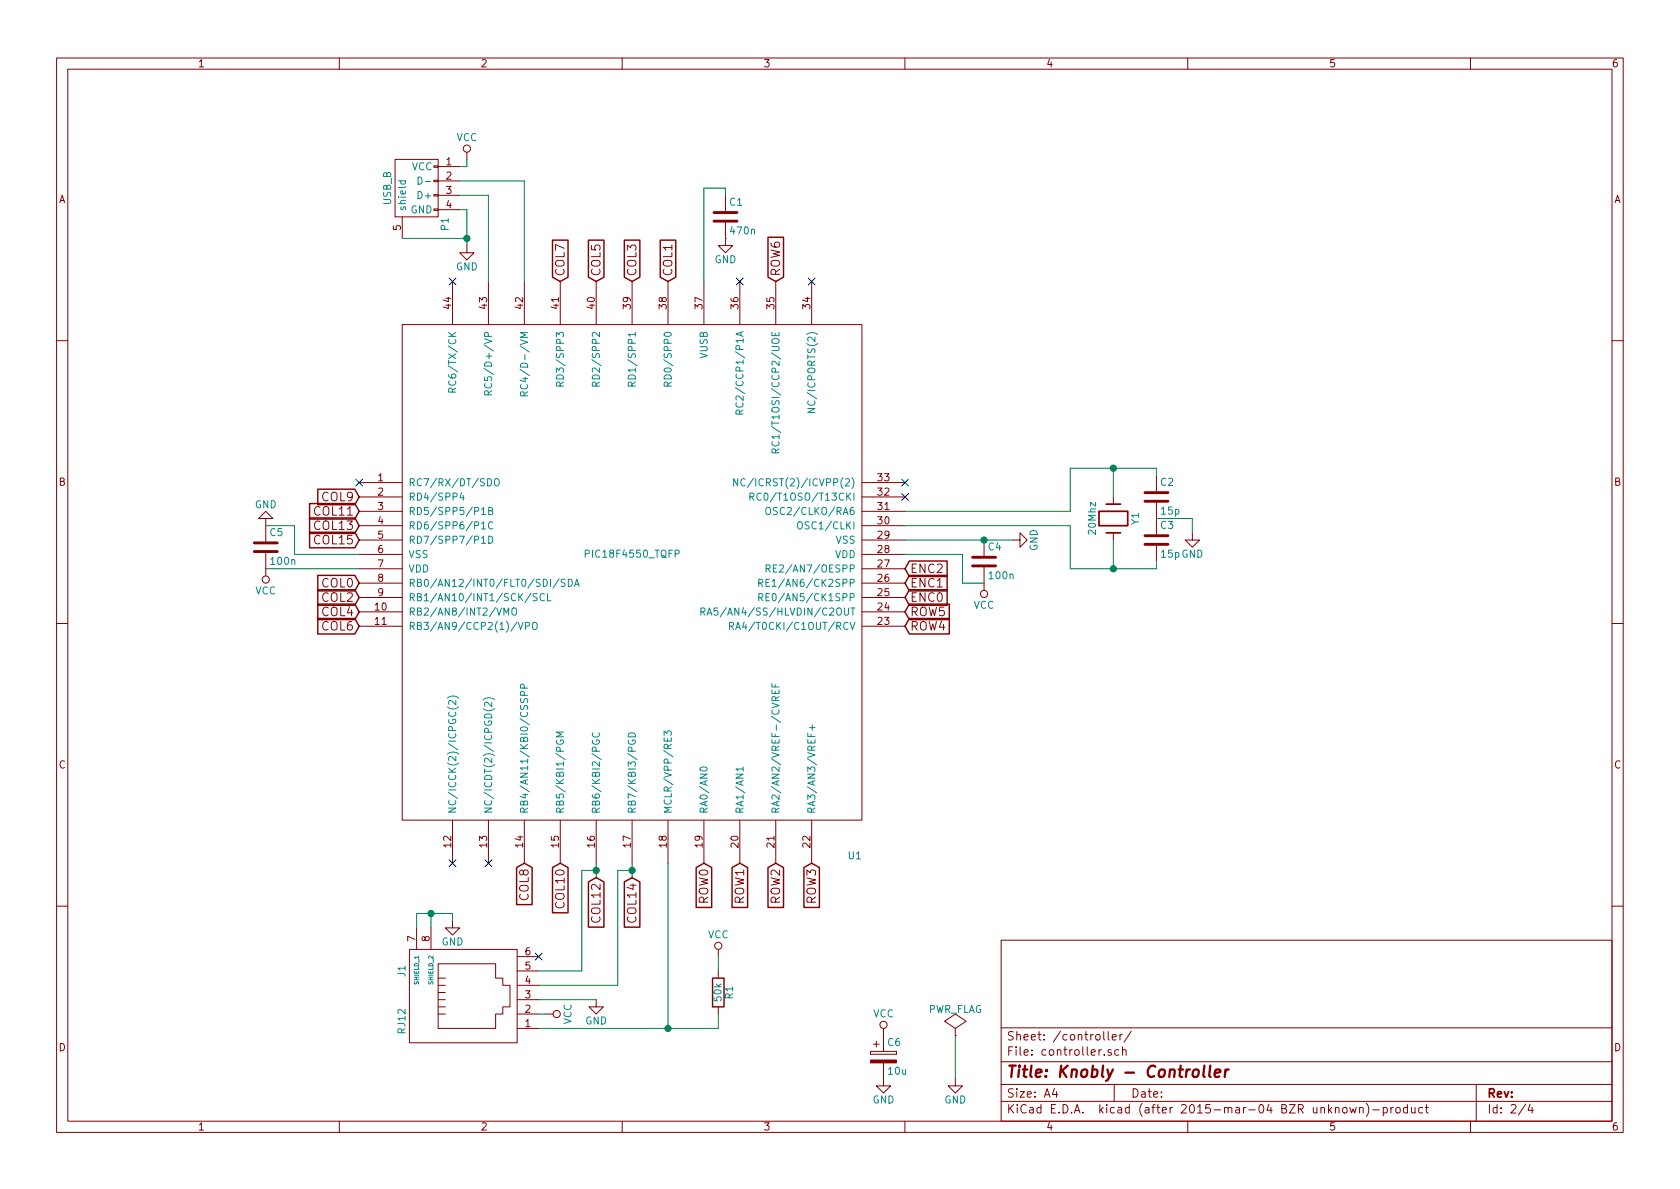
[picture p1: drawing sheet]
EESchema Schematic File Version 2
LIBS:knobly-rescue
LIBS:power
LIBS:device
LIBS:transistors
LIBS:conn
LIBS:linear
LIBS:regul
LIBS:74xx
LIBS:cmos4000
LIBS:adc-dac
LIBS:memory
LIBS:xilinx
LIBS:microcontrollers
LIBS:dsp
LIBS:microchip
LIBS:analog_switches
LIBS:motorola
LIBS:texas
LIBS:intel
LIBS:audio
LIBS:interface
LIBS:digital-audio
LIBS:philips
LIBS:display
LIBS:cypress
LIBS:siliconi
LIBS:opto
LIBS:atmel
LIBS:contrib
LIBS:valves
LIBS:pic18f4550_tqfp
LIBS:switch-enc
LIBS:encoder
LIBS:knobly-cache
EELAYER 25 0
EELAYER END
$Descr A4 11693 8268
encoding utf-8
Sheet 2 4
Title "Knobly - Controller"
Date ""
Rev ""
Comp ""
Comment1 ""
Comment2 ""
Comment3 ""
Comment4 ""
$EndDescr
$Comp
L PIC18F4550_TQFP U1
U 1 1
P 4400 3850
F 0 "U1" H 5950 1750 50  0000 C CNN
F 1 "PIC18F4550_TQFP" H 4400 3850 50  0000 C CNN
F 2 "Housings_QFP:TQFP-44_10x10mm_Pitch0.8mm" H 4400 3850 60  0001 C CNN
F 3 "" H 4400 3850 60  0000 C CNN
	1    4400 3850
	1    0    0    -1  
$EndComp
$Comp
L VCC #PWR01
U 1 1
P 6850 4050
F 0 "#PWR01" H 6850 3900 50  0001 C CNN
F 1 "VCC" H 6850 4200 50  0000 C CNN
F 2 "" H 6850 4050 50  0000 C CNN
F 3 "" H 6850 4050 50  0000 C CNN
	1    6850 4050
	-1   0    0    1   
$EndComp
$Comp
L GND #PWR02
U 1 1
P 7050 3750
F 0 "#PWR02" H 7050 3500 50  0001 C CNN
F 1 "GND" H 7050 3600 50  0000 C CNN
F 2 "" H 7050 3750 50  0000 C CNN
F 3 "" H 7050 3750 50  0000 C CNN
	1    7050 3750
	0    -1   -1   0   
$EndComp
$Comp
L VCC #PWR03
U 1 1
P 1850 3950
F 0 "#PWR03" H 1850 3800 50  0001 C CNN
F 1 "VCC" H 1850 4100 50  0000 C CNN
F 2 "" H 1850 3950 50  0000 C CNN
F 3 "" H 1850 3950 50  0000 C CNN
	1    1850 3950
	-1   0    0    1   
$EndComp
$Comp
L GND #PWR04
U 1 1
P 1850 3650
F 0 "#PWR04" H 1850 3400 50  0001 C CNN
F 1 "GND" H 1850 3500 50  0000 C CNN
F 2 "" H 1850 3650 50  0000 C CNN
F 3 "" H 1850 3650 50  0000 C CNN
	1    1850 3650
	-1   0    0    1   
$EndComp
Text GLabel 2500 3450 0    60   Input ~ 0
COL9
Text GLabel 2500 3550 0    60   Input ~ 0
COL11
Text GLabel 2500 3650 0    60   Input ~ 0
COL13
Text GLabel 2500 3750 0    60   Input ~ 0
COL15
Text GLabel 4650 1950 1    60   Input ~ 0
COL1
Text GLabel 4400 1950 1    60   Input ~ 0
COL3
Text GLabel 4150 1950 1    60   Input ~ 0
COL5
Text GLabel 3900 1950 1    60   Input ~ 0
COL7
$Comp
L C C1
U 1 1
P 5050 1500
F 0 "C1" H 5075 1600 50  0000 L CNN
F 1 "470n" H 5075 1400 50  0000 L CNN
F 2 "Capacitors_SMD:C_0603_HandSoldering" H 5088 1350 50  0001 C CNN
F 3 "" H 5050 1500 50  0000 C CNN
	1    5050 1500
	1    0    0    -1  
$EndComp
$Comp
L GND #PWR05
U 1 1
P 5050 1650
F 0 "#PWR05" H 5050 1400 50  0001 C CNN
F 1 "GND" H 5050 1500 50  0000 C CNN
F 2 "" H 5050 1650 50  0000 C CNN
F 3 "" H 5050 1650 50  0000 C CNN
	1    5050 1650
	1    0    0    -1  
$EndComp
Wire Wire Line
	5050 1650 5050 1650
Wire Wire Line
	5050 1350 5050 1300
Wire Wire Line
	5050 1300 4900 1300
Wire Wire Line
	4900 1300 4900 1950
$Comp
L USB_B P1
U 1 1
P 2900 1350
F 0 "P1" H 3100 1150 50  0000 C CNN
F 1 "USB_B" H 2850 1550 50  0000 C CNN
F 2 "mystuff:USBBVertical" V 2850 1250 50  0001 C CNN
F 3 "" V 2850 1250 50  0000 C CNN
	1    2900 1350
	0    -1   1    0   
$EndComp
Wire Wire Line
	3200 1350 3400 1350
Wire Wire Line
	3400 1350 3400 1950
Wire Wire Line
	3200 1250 3650 1250
Wire Wire Line
	3650 1250 3650 1950
$Comp
L GND #PWR06
U 1 1
P 3250 1700
F 0 "#PWR06" H 3250 1450 50  0001 C CNN
F 1 "GND" H 3250 1550 50  0000 C CNN
F 2 "" H 3250 1700 50  0000 C CNN
F 3 "" H 3250 1700 50  0000 C CNN
	1    3250 1700
	1    0    0    -1  
$EndComp
$Comp
L VCC #PWR07
U 1 1
P 3250 1100
F 0 "#PWR07" H 3250 950 50  0001 C CNN
F 1 "VCC" H 3250 1250 50  0000 C CNN
F 2 "" H 3250 1100 50  0000 C CNN
F 3 "" H 3250 1100 50  0000 C CNN
	1    3250 1100
	1    0    0    -1  
$EndComp
Wire Wire Line
	3200 1150 3250 1150
Wire Wire Line
	3250 1150 3250 1100
Wire Wire Line
	3200 1450 3250 1450
Wire Wire Line
	3250 1450 3250 1700
Wire Wire Line
	2800 1650 3250 1650
Connection ~ 3250 1650
$Comp
L RJ12 J1
U 1 1
P 3300 6950
F 0 "J1" H 3500 7450 50  0000 C CNN
F 1 "RJ12" H 3150 7450 50  0000 C CNN
F 2 "Socket_Strips:Socket_Strip_Straight_1x06" H 3300 6950 50  0001 C CNN
F 3 "" H 3300 6950 50  0000 C CNN
	1    3300 6950
	0    -1   -1   0   
$EndComp
Wire Wire Line
	3750 7150 5000 7150
Wire Wire Line
	4650 7150 4650 6000
$Comp
L VCC #PWR08
U 1 1
P 3800 7050
F 0 "#PWR08" H 3800 6900 50  0001 C CNN
F 1 "VCC" H 3800 7200 50  0000 C CNN
F 2 "" H 3800 7050 50  0000 C CNN
F 3 "" H 3800 7050 50  0000 C CNN
	1    3800 7050
	0    1    1    0   
$EndComp
$Comp
L GND #PWR09
U 1 1
P 4150 6950
F 0 "#PWR09" H 4150 6700 50  0001 C CNN
F 1 "GND" H 4150 6800 50  0000 C CNN
F 2 "" H 4150 6950 50  0000 C CNN
F 3 "" H 4150 6950 50  0000 C CNN
	1    4150 6950
	1    0    0    -1  
$EndComp
Wire Wire Line
	3750 7050 3800 7050
Wire Wire Line
	4150 6950 3750 6950
NoConn ~ 3750 6650
$Comp
L GND #PWR010
U 1 1
P 3150 6400
F 0 "#PWR010" H 3150 6150 50  0001 C CNN
F 1 "GND" H 3150 6250 50  0000 C CNN
F 2 "" H 3150 6400 50  0000 C CNN
F 3 "" H 3150 6400 50  0000 C CNN
	1    3150 6400
	1    0    0    -1  
$EndComp
Text GLabel 4900 6000 3    60   Input ~ 0
ROW0
Text GLabel 5150 6000 3    60   Input ~ 0
ROW1
Text GLabel 5400 6000 3    60   Input ~ 0
ROW2
Text GLabel 5650 6000 3    60   Input ~ 0
ROW3
Text GLabel 6300 4350 2    60   Input ~ 0
ROW4
Text GLabel 6300 4250 2    60   Input ~ 0
ROW5
Text GLabel 2500 4050 0    60   Input ~ 0
COL0
Text GLabel 2500 4150 0    60   Input ~ 0
COL2
Text GLabel 2500 4250 0    60   Input ~ 0
COL4
Text GLabel 2500 4350 0    60   Input ~ 0
COL6
Text GLabel 3650 6000 3    60   Input ~ 0
COL8
Text GLabel 3900 6000 3    60   Input ~ 0
COL10
NoConn ~ 3150 6000
NoConn ~ 3400 6000
NoConn ~ 5650 1950
$Comp
L Crystal Y1
U 1 1
P 7750 3600
F 0 "Y1" H 7750 3750 50  0000 C CNN
F 1 "20Mhz" H 7750 3450 50  0000 C CNN
F 2 "mystuff:HC49US" H 7750 3600 50  0001 C CNN
F 3 "" H 7750 3600 50  0000 C CNN
	1    7750 3600
	0    1    1    0   
$EndComp
$Comp
L C C2
U 1 1
P 8050 3450
F 0 "C2" H 8075 3550 50  0000 L CNN
F 1 "15p" H 8075 3350 50  0000 L CNN
F 2 "Capacitors_SMD:C_0603_HandSoldering" H 8088 3300 50  0001 C CNN
F 3 "" H 8050 3450 50  0000 C CNN
	1    8050 3450
	1    0    0    -1  
$EndComp
$Comp
L C C3
U 1 1
P 8050 3750
F 0 "C3" H 8075 3850 50  0000 L CNN
F 1 "15p" H 8075 3650 50  0000 L CNN
F 2 "Capacitors_SMD:C_0603_HandSoldering" H 8088 3600 50  0001 C CNN
F 3 "" H 8050 3750 50  0000 C CNN
	1    8050 3750
	1    0    0    -1  
$EndComp
$Comp
L GND #PWR011
U 1 1
P 8300 3700
F 0 "#PWR011" H 8300 3450 50  0001 C CNN
F 1 "GND" H 8300 3550 50  0000 C CNN
F 2 "" H 8300 3700 50  0000 C CNN
F 3 "" H 8300 3700 50  0000 C CNN
	1    8300 3700
	1    0    0    -1  
$EndComp
Wire Wire Line
	8300 3700 8300 3600
Wire Wire Line
	8300 3600 8050 3600
Wire Wire Line
	7750 3450 7750 3250
Wire Wire Line
	7450 3250 8050 3250
Wire Wire Line
	8050 3250 8050 3300
Wire Wire Line
	7750 3750 7750 3950
Wire Wire Line
	7450 3950 8050 3950
Wire Wire Line
	8050 3950 8050 3900
Wire Wire Line
	6300 3550 7450 3550
Wire Wire Line
	7450 3550 7450 3250
Connection ~ 7750 3250
Wire Wire Line
	6300 3650 7450 3650
Wire Wire Line
	7450 3650 7450 3950
Connection ~ 7750 3950
Wire Wire Line
	3150 6350 3150 6400
Wire Wire Line
	2900 6350 3150 6350
Wire Wire Line
	3000 6350 3000 6450
Wire Wire Line
	2900 6350 2900 6450
Connection ~ 3000 6350
$Comp
L C C4
U 1 1
P 6850 3900
F 0 "C4" H 6875 4000 50  0000 L CNN
F 1 "100n" H 6875 3800 50  0000 L CNN
F 2 "Capacitors_SMD:C_0603_HandSoldering" H 6888 3750 50  0001 C CNN
F 3 "" H 6850 3900 50  0000 C CNN
	1    6850 3900
	1    0    0    -1  
$EndComp
$Comp
L C C5
U 1 1
P 1850 3800
F 0 "C5" H 1875 3900 50  0000 L CNN
F 1 "100n" H 1875 3700 50  0000 L CNN
F 2 "Capacitors_SMD:C_0603_HandSoldering" H 1888 3650 50  0001 C CNN
F 3 "" H 1850 3800 50  0000 C CNN
	1    1850 3800
	1    0    0    -1  
$EndComp
$Comp
L VCC #PWR012
U 1 1
P 5000 6650
F 0 "#PWR012" H 5000 6500 50  0001 C CNN
F 1 "VCC" H 5000 6800 50  0000 C CNN
F 2 "" H 5000 6650 50  0000 C CNN
F 3 "" H 5000 6650 50  0000 C CNN
	1    5000 6650
	1    0    0    -1  
$EndComp
$Comp
L R R1
U 1 1
P 5000 6900
F 0 "R1" V 5080 6900 50  0000 C CNN
F 1 "50k" V 5000 6900 50  0000 C CNN
F 2 "Resistors_SMD:R_0603_HandSoldering" V 4930 6900 50  0001 C CNN
F 3 "" H 5000 6900 50  0000 C CNN
	1    5000 6900
	1    0    0    -1  
$EndComp
Wire Wire Line
	5000 7150 5000 7050
Connection ~ 4650 7150
Wire Wire Line
	5000 6750 5000 6650
NoConn ~ 6300 3350
NoConn ~ 2500 3350
NoConn ~ 3150 1950
Wire Wire Line
	6650 7500 6650 7200
$Comp
L GND #PWR013
U 1 1
P 6650 7500
F 0 "#PWR013" H 6650 7250 50  0001 C CNN
F 1 "GND" H 6650 7350 50  0000 C CNN
F 2 "" H 6650 7500 50  0000 C CNN
F 3 "" H 6650 7500 50  0000 C CNN
	1    6650 7500
	1    0    0    -1  
$EndComp
$Comp
L PWR_FLAG #FLG014
U 1 1
P 6650 7200
F 0 "#FLG014" H 6650 7295 50  0001 C CNN
F 1 "PWR_FLAG" H 6650 7380 50  0000 C CNN
F 2 "" H 6650 7200 50  0000 C CNN
F 3 "" H 6650 7200 50  0000 C CNN
	1    6650 7200
	1    0    0    -1  
$EndComp
Text GLabel 4150 6100 3    60   Input ~ 0
COL12
Text GLabel 4400 6100 3    60   Input ~ 0
COL14
Wire Wire Line
	4150 6000 4150 6100
Wire Wire Line
	4400 6000 4400 6100
Wire Wire Line
	4150 6050 4050 6050
Wire Wire Line
	4050 6050 4050 6750
Connection ~ 4150 6050
Wire Wire Line
	4400 6050 4300 6050
Wire Wire Line
	4300 6050 4300 6850
Wire Wire Line
	4300 6850 3750 6850
Connection ~ 4400 6050
Wire Wire Line
	4050 6750 3750 6750
NoConn ~ 6300 3450
Text GLabel 5400 1950 1    60   Input ~ 0
ROW6
Text GLabel 6300 4150 2    60   Input ~ 0
ENC0
Text GLabel 6300 4050 2    60   Input ~ 0
ENC1
Text GLabel 6300 3950 2    60   Input ~ 0
ENC2
NoConn ~ 5150 1950
$Comp
L VCC #PWR015
U 1 1
P 6150 7200
F 0 "#PWR015" H 6150 7050 50  0001 C CNN
F 1 "VCC" H 6150 7350 50  0000 C CNN
F 2 "" H 6150 7200 50  0000 C CNN
F 3 "" H 6150 7200 50  0000 C CNN
	1    6150 7200
	1    0    0    -1  
$EndComp
$Comp
L GND #PWR016
U 1 1
P 6150 7500
F 0 "#PWR016" H 6150 7250 50  0001 C CNN
F 1 "GND" H 6150 7350 50  0000 C CNN
F 2 "" H 6150 7500 50  0000 C CNN
F 3 "" H 6150 7500 50  0000 C CNN
	1    6150 7500
	1    0    0    -1  
$EndComp
$Comp
L CP C6
U 1 1
P 6150 7350
F 0 "C6" H 6175 7450 50  0000 L CNN
F 1 "10u" H 6175 7250 50  0000 L CNN
F 2 "Capacitors_SMD:c_elec_4x4.5" H 6188 7200 50  0001 C CNN
F 3 "" H 6150 7350 50  0000 C CNN
	1    6150 7350
	1    0    0    -1  
$EndComp
Wire Wire Line
	2500 3950 1850 3950
Wire Wire Line
	1850 3650 2050 3650
Wire Wire Line
	2050 3650 2050 3850
Wire Wire Line
	2050 3850 2500 3850
Wire Wire Line
	6300 3750 7050 3750
Connection ~ 6850 3750
Wire Wire Line
	6300 3850 6700 3850
Wire Wire Line
	6700 3850 6700 4050
Wire Wire Line
	6700 4050 6850 4050
$EndSCHEMATC
